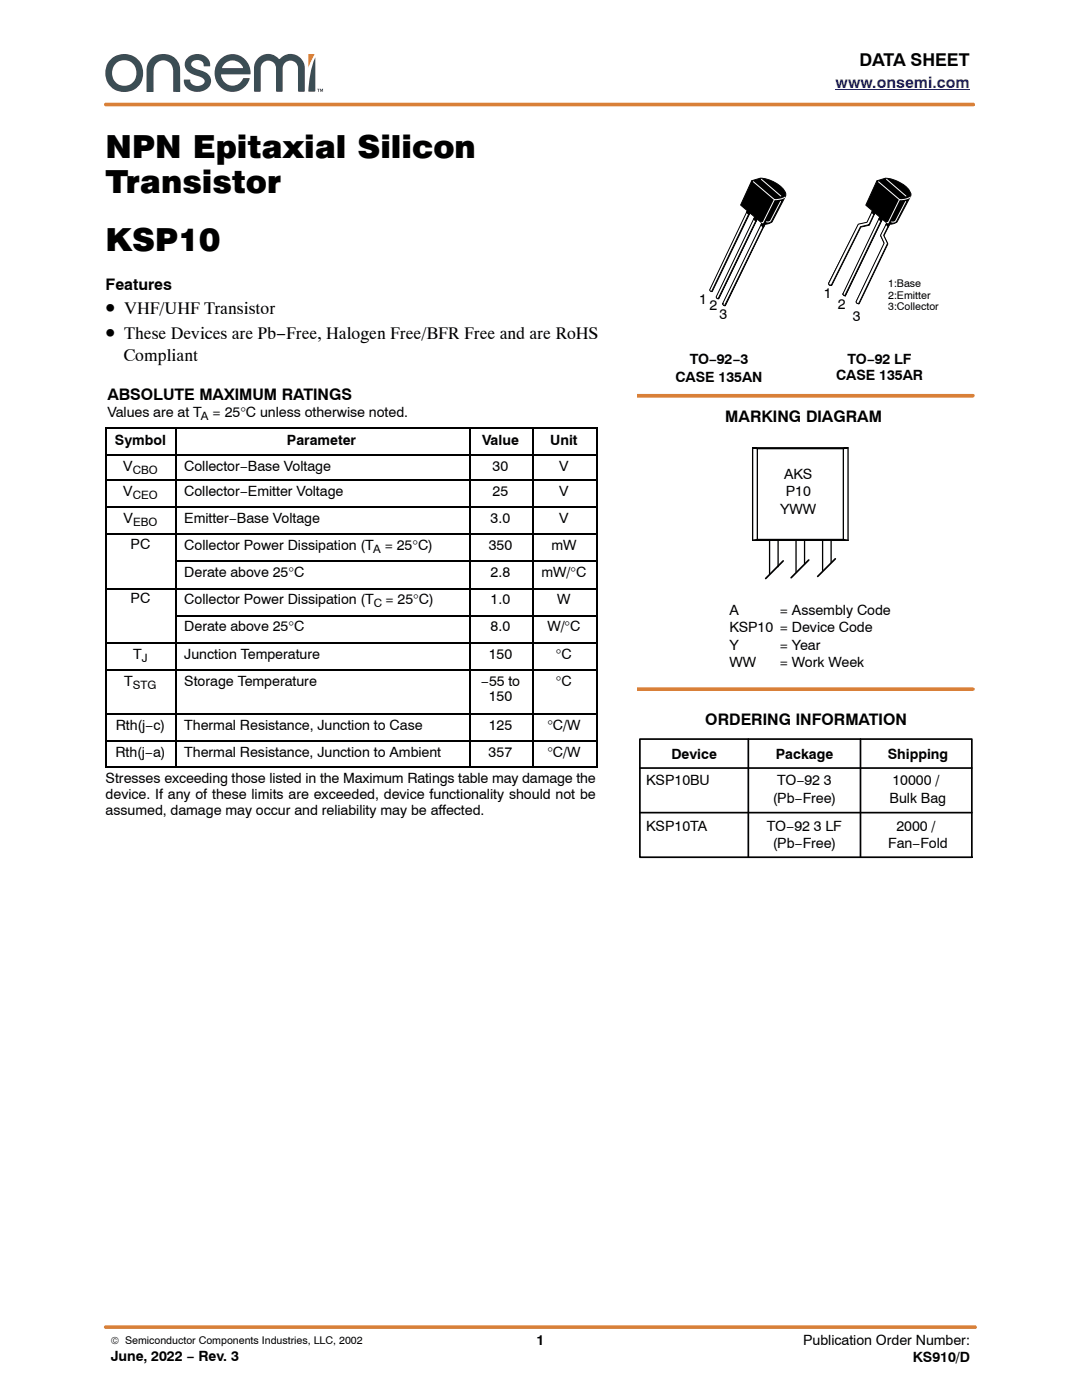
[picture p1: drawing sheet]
<svg xmlns="http://www.w3.org/2000/svg" width="216mm" height="279mm" viewBox="0 0 216 279" stroke-linecap="round" stroke-linejoin="round" font-family="sans-serif">
<path d="M61.6 10.8h1.2l-1.3 2.7z" fill-rule="evenodd" fill="#d98038"/>
<g fill="#3b4d54">
<path d="M44.8 12.8l-.5 .6 .1 .2 4.1-.1a2.2 2.2 0 0 0-3.7-.7zM43.9 11.9a3.6 3.6 0 0 1 4-.7 3.6 3.6 0 0 1 2.1 3.6l-5.9 .1a2.32 2.32 0 0 0 2 2.2 2.32 2.32 0 0 0 2.5-1.5h1.2a3.6 3.6 0 0 1-4.5 2.6 3.6 3.6 0 0 1-2.4-4.6l.4-.9z" fill-rule="evenodd"/>
<path d="M37.4 11.6a2.66 2.66 0 0 1 2.7-.8 2.66 2.66 0 0 1 1.8 2.1l-.1 .3h-1.1a1.37 1.37 0 0 0-1.1-1.2 1.37 1.37 0 0 0-1.4 .7 1.33 1.33 0 0 0 1.1 1.1l1.1 .4a2.06 2.06 0 0 1 1.7 2.1 2.06 2.06 0 0 1-1.9 2 2.55 2.55 0 0 1-3.5-2.4h1.2a1.56 1.56 0 0 0 1.3 1.3 1.56 1.56 0 0 0 1.6-1 2.26 2.26 0 0 0-1.7-1.1 2.34 2.34 0 0 1-2.1-3z" fill-rule="evenodd"/>
<path d="M30.2 11.6a3.4 3.4 0 0 1 3.7-.6 3.4 3.4 0 0 1 2 3l.1 4.2-.2 .2-1.1-.1-.1-.3a17.6 17.6 0 0 0-.3-4.8 1.95 1.95 0 0 0-2.3-1.1 1.95 1.95 0 0 0-1.4 2.1v4.1h-1.3l-.1-1.2a13.5 13.5 0 0 1 .3-4.4z" fill-rule="evenodd"/>
<path d="M23.1 12.7a2.53 2.53 0 0 0 0 3.7 2.53 2.53 0 0 0 3.7-.2 2.55 2.55 0 0 0-.1-3.3 2.55 2.55 0 0 0-3.2-.6zM20.9 14.6a3.9 3.9 0 0 1 7.7 0 3.9 3.9 0 0 1-7.7 0z" fill-rule="evenodd"/>
<path d="M62.9 11.5v6.6l-.2 .2h-1.1a19.4 19.4 0 0 1 1.3-6.8z" fill-rule="evenodd"/>
<path d="M51.5 11.6a2.87 2.87 0 0 1 4.2 .2 2.88 2.88 0 0 1 3.2-.9 2.88 2.88 0 0 1 1.9 2.7v4.5l-.2 .2h-.9l-.2-.2v-4.5a1.53 1.53 0 0 0-1.6-1.5 1.53 1.53 0 0 0-1.5 1.5v4.5l-.2 .2h-.9l-.2-.2v-4.5a1.53 1.53 0 0 0-1.6-1.5 1.53 1.53 0 0 0-1.5 1.5v4.5l-.2 .2h-.9l-.2-.2v-4.9l.3-.9z" fill-rule="evenodd"/>
<path d="M63.3 17.7h.5l-.2 .1v.5h-.1v-.5z" fill-rule="evenodd"/>
<path d="M63.9 17.7h.1l.2 .4 .1-.4h.2v.6h-.2v-.5l-.1 .5h-.1l-.1-.5v.5h-.1z" fill-rule="evenodd"/>
</g>
<path d="M166.7 17.9h26.7" fill="none" stroke="#00f" stroke-width=".2"/>
<path d="M21.1 20.9h173.1M127.1 79h67M127.1 137.5h67M21.1 264.9h173.5" fill="none" stroke="#d98038" stroke-width=".72"/>
<g fill="none" stroke="#000" stroke-width=".32">
<path d="M21.1 85.4h98.1M21.1 90.8h98.1M21.1 95.8h98.1M21.2 85.3v67.9M35.2 85.3v67.9M93.7 85.3v67.9M106.4 85.3v67.9M119 85.3v67.9M21.1 101.2h98.1M21.1 106.6h98.1M21.1 117.5h98.1M35 112h84.2"/>
<path d="M21.1 128.3h98.1M21.1 133.7h98.1M35 122.9h84.2M21.1 142.5h98.1M21.1 147.9h98.1M21.1 153h98.1"/>
</g>
<path d="M156.3 111.9l-3.5 3.6M161.4 111.8l-3.5 3.5M166.7 111.5l-3.5 3.5M127.7 147.5h66.2v23.6h-66.2zM127.7 153.3h66.2M149.3 147.5v23.6M171.7 147.5v23.6M127.7 162.2h66.2" fill="none" stroke="#000" stroke-width=".34"/>
<g fill="none" stroke="#000" stroke-width=".26">
<path d="M150.2 89.4h19l-.9 .1h-17.2zM150.2 89.4v18.4M151.1 89.5v18.2M168.3 89.5v18.2M169.2 89.4v18.4M150.2 107.8l.9-.1h17.2l.9 .1M150.2 107.8h19M153.6 107.8v6.7M155.3 107.8v5.3M158.8 107.8v6.4M160.5 107.8v4.8M164.1 107.8v6"/>
<path d="M165.8 107.8v4.4"/>
</g>
<g fill="#000" stroke="#000" stroke-width=".2">
<path d="M150 36.1a4.6 4.6 0 0 1 4.7 .4 4.2 4.2 0 0 1 2.1 2.2v.4l-2.7 5.1-.9 .5h-.9l-4.5-3.8z" fill-rule="evenodd"/>
<path d="M149.2 42.1l.4 .4-7.5 15.7h-.1l-.3-.3z" fill-rule="evenodd"/>
</g>
<path d="M149.1 42.1l.4 .4-7.5 15.7-.1-.1-.3-.2z" fill-rule="evenodd" fill="#fff"/>
<path d="M149.1 42.1l.4 .4-7.5 15.7-.1-.1-.3-.2zM150.9 44l-7.5 15.6M152.4 45.1l-7.7 15.8" fill="none" stroke="#000" stroke-width=".2"/>
<path d="M150.3 36.3l4.2 3.5a4 4 0 0 0 2.1-.5" fill="none" stroke="#fff" stroke-width=".2"/>
<path d="M150.6 43.5l.4 .4-7.6 15.7h-.1l-.3-.3z" fill-rule="evenodd" fill="#000" stroke="#000" stroke-width=".2"/>
<path d="M150.5 43.4l.5 .4-7.7 15.8h-.1l-.3-.3z" fill-rule="evenodd" fill="#fff"/>
<path d="M150.5 43.4l.5 .4-7.7 15.8h-.1l-.3-.3z" fill="none" stroke="#000" stroke-width=".2"/>
<path d="M152.1 44.6l.4 .4-7.8 16h-.1l-.3-.3z" fill-rule="evenodd" fill="#000" stroke="#000" stroke-width=".2"/>
<path d="M152 44.5l.5 .4-7.9 16h-.2l-.2-.3z" fill-rule="evenodd" fill="#fff"/>
<path d="M152 44.5l.5 .4-7.9 16h-.2l-.2-.3zM144.2 60.6h.1" fill="none" stroke="#000" stroke-width=".2"/>
<g fill="#000" stroke="#000" stroke-width=".2">
<path d="M149.3 41.8l.4 .4-.3 .6-.5-.4z" fill-rule="evenodd"/>
<path d="M150.8 43.1l.4 .5-.3 .6-.5-.5z" fill-rule="evenodd"/>
<path d="M152.2 44.2l.5 .5-.4 .7-.4-.5z" fill-rule="evenodd"/>
<path d="M176.9 44.8l.6 .1-1.1 2.2 .8 1.6-5.8 11.9h-.2l-.3-.4 5.6-11.6-.8-1.5z" fill-rule="evenodd"/>
</g>
<path d="M151.9 35.8l3.9 3.3M154.5 39.8l-2.3 4.7-.2-.1M155.8 40.2l-2 3.9-.5 .2h-.4" fill="none" stroke="#fff" stroke-width=".2"/>
<path d="M176.9 44.7l.5 .1-1.1 2.2 .8 1.6-5.7 11.9-.3 .1-.3-.3 5.6-11.8-.7-1.5z" fill-rule="evenodd" fill="#fff"/>
<path d="M175 36.1a5 5 0 0 1 5.3 .7 2.71 2.71 0 0 1 1.4 2.3l-2.7 5.1-.9 .5h-.9l-4.4-3.8 2.2-4.8M176.9 44.7l.5 .1-1.1 2.2 .8 1.6-5.7 11.9-.3 .1-.3-.3 5.6-11.8-.7-1.5z" fill="none" stroke="#000" stroke-width=".2"/>
<path d="M171.3 44.8l1.8-.4 1-2.2 .4 .4-1 2.3-1.7 .4-5.8 11.7h-.2a.37 .37 0 0 1-.5-.4z" fill-rule="evenodd" fill="#000" stroke="#000" stroke-width=".2"/>
<path d="M175 36.1a5 5 0 0 1 5.3 .7 2.71 2.71 0 0 1 1.4 2.3l-2.7 5.1-.9 .5h-.9l-4.4-3.8z" fill-rule="evenodd" fill="#000"/>
<path d="M171.3 44.7l1.7-.3 1.1-2.3 .4 .4-1.1 2.3-1.7 .4-5.8 11.7a.37 .37 0 0 1-.6-.3z" fill-rule="evenodd" fill="#fff"/>
<path d="M171.3 44.7l1.7-.3 1.1-2.3 .4 .4-1.1 2.3-1.7 .4-5.8 11.7a.37 .37 0 0 1-.6-.3zM175.6 43.5l.4 .4-7.3 15.2-.3-.1-.1-.3zM175.9 44l-7.2 15" fill="none" stroke="#000" stroke-width=".2"/>
<path d="M175.3 36.3l4.2 3.5a3.5 3.5 0 0 0 2.1-.5" fill="none" stroke="#fff" stroke-width=".2"/>
<path d="M175.6 43.5l.4 .4-7.3 15.2-.3-.1-.1-.3z" fill-rule="evenodd" fill="#000"/>
<path d="M175.5 43.4l.4 .4-7.3 15.2h-.1l-.3-.3z" fill-rule="evenodd" fill="#fff"/>
<path d="M174.3 41.8l.4 .4-.3 .6-.5-.4zM175.5 43.4l.4 .4-7.3 15.2h-.1l-.3-.3zM175.7 43.1l.4 .5-.3 .6-.5-.5zM176.8 44.9l.3-.7 .4 .5-.4 .6" fill="none" stroke="#000" stroke-width=".2"/>
<path d="M174.3 41.8l.4 .4-.3 .6-.5-.4zM175.7 43.1l.4 .5-.3 .6-.5-.5zM177.1 44.1l.4 .6-.3 .6-.5-.4z" fill="#000"/>
<path d="M176.9 35.8l3.9 3.3M179.5 39.8l-2.3 4.7-.2-.1M180.7 40.2l-2 3.9-.2 .2h-.6" fill="none" stroke="#fff" stroke-width=".2"/>
<g font-size="6.3">
<text x="21.1" y="31.5">NPN Epitaxial Silicon</text>
<text x="21.1" y="38.5">Transistor</text>
<text x="21.1" y="50.2">KSP10</text>
</g>
<g font-size="4.2">
<text x="21.1" y="62.6">•</text>
<text x="21.1" y="67.6">•</text>
</g>
<g font-size="3.5">
<text x="171.5" y="13.2">DATA SHEET</text>
<text x="24.8" y="62.6">VHF/UHF Transistor</text>
<text x="24.8" y="67.6">These Devices are Pb−Free, Halogen Free/BFR Free and are RoHS</text>
<text x="24.6" y="72">Compliant</text>
</g>
<text font-size="3.2" fill="#00f" x="166.7" y="17.6">www.onsemi.com</text>
<g font-size="3.2">
<text x="21.1" y="58">Features</text>
<text x="21.4" y="79.7">ABSOLUTE MAXIMUM RATINGS</text>
<text x="144.7" y="84.2">MARKING DIAGRAM</text>
<text x="140.7" y="144.7">ORDERING INFORMATION</text>
</g>
<g font-size="2.8">
<text x="164.4" y="59.6">1</text>
<text x="139.5" y="60.7">1</text>
<text x="141.6" y="62">2</text>
<text x="143.5" y="63.7">3</text>
<text x="167.2" y="61.7">2</text>
<text x="170.2" y="64">3</text>
<text x="134.8" y="76.2">CASE 135AN</text>
<text x="137.6" y="72.7">TO−92−3</text>
<text x="166.8" y="75.9">CASE 135AR</text>
<text x="169.1" y="72.7">TO−92 LF</text>
<text x="21.4" y="83.3">Values are at T</text>
<text x="42.4" y="83.3">= 25°C unless otherwise noted.</text>
<text x="22.9" y="88.8">Symbol</text>
<text x="57.3" y="88.8">Parameter</text>
<text x="96.2" y="88.8">Value</text>
<text x="109.8" y="88.8">Unit</text>
<text x="24.6" y="94">V</text>
<text x="36.8" y="94">Collector−Base Voltage</text>
<text x="98.3" y="94">30</text>
<text x="111.6" y="94">V</text>
<text x="156.5" y="95.5">AKS</text>
<text x="24.6" y="98.9">V</text>
<text x="36.8" y="98.9">Collector−Emitter Voltage</text>
<text x="98.3" y="98.9">25</text>
<text x="111.6" y="98.9">V</text>
<text x="156.8" y="99">P10</text>
<text x="24.7" y="104.4">V</text>
<text x="36.8" y="104.4">Emitter−Base Voltage</text>
<text x="97.9" y="104.4">3.0</text>
<text x="111.6" y="104.4">V</text>
<text x="155.7" y="102.6">YWW</text>
<text x="26.1" y="109.6">PC</text>
<text x="36.8" y="109.8">Collector Power Dissipation (T</text>
<text x="76.8" y="109.8">= 25°C)</text>
<text x="97.5" y="109.8">350</text>
<text x="110" y="109.8">mW</text>
<text x="36.8" y="115.2">Derate above 25°C</text>
<text x="97.9" y="115.2">2.8</text>
<text x="108" y="115.2">mW/°C</text>
<text x="26.1" y="120.4">PC</text>
<text x="36.8" y="120.6">Collector Power Dissipation (T</text>
<text x="76.9" y="120.6">= 25°C)</text>
<text x="97.9" y="120.6">1.0</text>
<text x="111.2" y="120.6">W</text>
<text x="145.5" y="122.7">A</text>
<text x="155.6" y="122.7">= Assembly Code</text>
<text x="26.6" y="131.4">T</text>
<text x="36.8" y="126">Derate above 25°C</text>
<text x="36.8" y="131.4">Junction Temperature</text>
<text x="97.5" y="131.4">150</text>
<text x="97.9" y="126">8.0</text>
<text x="109.2" y="126">W/°C</text>
<text x="110.9" y="131.4">°C</text>
<text x="145.5" y="126.2">KSP10 = Device Code</text>
<text x="145.5" y="129.7">Y</text>
<text x="155.6" y="129.7">= Year</text>
<text x="24.8" y="136.9">T</text>
<text x="36.8" y="136.9">Storage Temperature</text>
<text x="96" y="136.9">−55 to</text>
<text x="110.9" y="136.9">°C</text>
<text x="145.5" y="133.2">WW</text>
<text x="155.6" y="133.2">= Work Week</text>
<text x="97.5" y="140">150</text>
<text x="23.1" y="145.7">Rth(j−c)</text>
<text x="36.8" y="145.7">Thermal Resistance, Junction to Case</text>
<text x="97.5" y="145.7">125</text>
<text x="109.2" y="145.7">°C/W</text>
<text x="23" y="151.1">Rth(j−a)</text>
<text x="36.8" y="151.1">Thermal Resistance, Junction to Ambient</text>
<text x="97.5" y="151.1">357</text>
<text x="109.2" y="151.1">°C/W</text>
<text x="134" y="151.5">Device</text>
<text x="154.8" y="151.5">Package</text>
<text x="177.1" y="151.5">Shipping</text>
<text x="21.1" y="156.3">Stresses exceeding those listed in the Maximum Ratings table may damage the</text>
<text x="21.1" y="159.5">device. If any of these limits are exceeded, device functionality should not be</text>
<text x="128.9" y="156.8">KSP10BU</text>
<text x="154.2" y="160.3">(Pb−Free)</text>
<text x="155.1" y="156.8">TO−92 3</text>
<text x="177.5" y="160.3">Bulk Bag</text>
<text x="178.1" y="156.8">10000 /</text>
<text x="21.1" y="162.7">assumed, damage may occur and reliability may be affected.</text>
<text x="128.9" y="165.8">KSP10TA</text>
<text x="153" y="165.8">TO−92 3 LF</text>
<text x="178.9" y="165.8">2000 /</text>
<text x="154.2" y="169.3">(Pb−Free)</text>
<text x="177.2" y="169.3">Fan−Fold</text>
<text x="107" y="268.5">1</text>
<text x="160.3" y="268.5">Publication Order Number:</text>
<text x="22.1" y="271.7">June, 2022 − Rev. 3</text>
<text x="182.1" y="271.8">KS910/D</text>
</g>
<g font-size="2.3">
<text x="40.1" y="83.9">A</text>
<text x="26.5" y="94.6">CBO</text>
<text x="26.5" y="99.5">CEO</text>
<text x="26.5" y="105">EBO</text>
<text x="74.4" y="110.4">A</text>
<text x="74.6" y="121.2">C</text>
<text x="26.5" y="137.5">STG</text>
<text x="28.3" y="132">J</text>
</g>
<g font-size="2.1">
<text x="177.2" y="57.3">1:Base</text>
<text x="177.2" y="59.6">2:Emitter</text>
<text x="177.2" y="61.9">3:Collector</text>
<text x="22.1" y="268.2">© Semiconductor Components Industries, LLC, 2002</text>
</g>
</svg>
